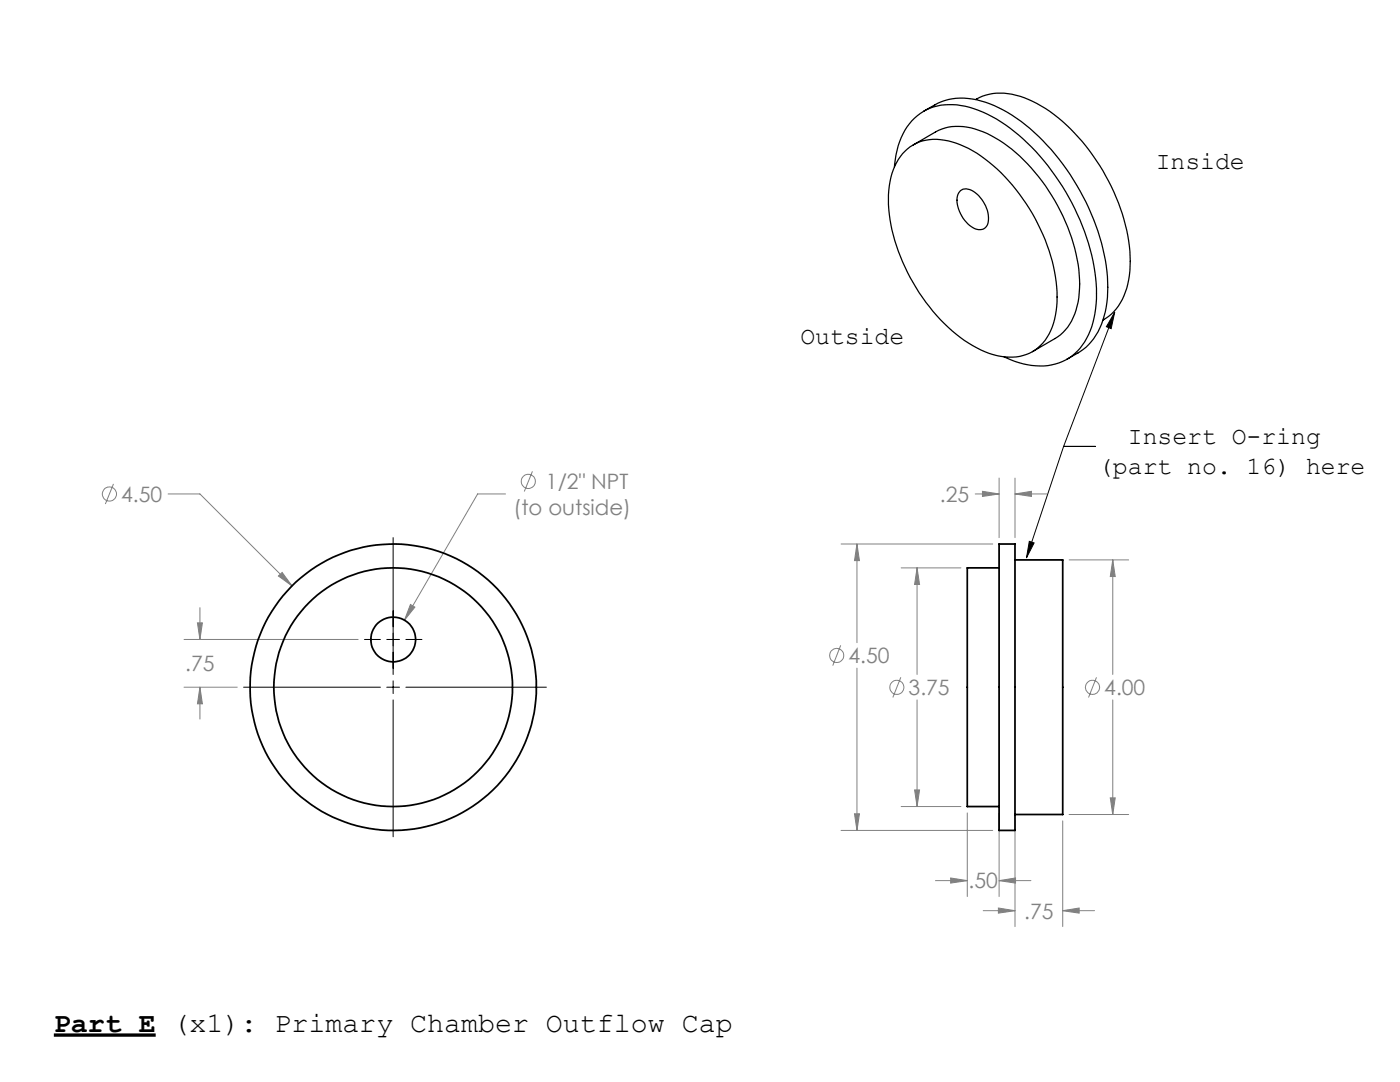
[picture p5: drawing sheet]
<svg xmlns="http://www.w3.org/2000/svg" width="279mm" height="216mm" viewBox="0 0 279 216" stroke-linecap="round" stroke-linejoin="round" font-family="sans-serif">
<g fill="none" stroke="#808080" stroke-width=".2">
<path d="M22.6 96.6l-1.6 4M33.5 98.6h6.4l18.4 18.3M100.9 98.6h-5.6l-14.6 25.2M106.3 94.1l-1.7 4M194.6 98.6h4.8M196.1 98l3.3 .6-3.3 .5zM199.4 95.4v11.9M202.6 98.6l3.2-.6v1.1zM202.6 98.6h6.3M202.6 95.4v11.9M55.6 114.9l.7-.7 2 2.7zM167.9 108.5h30.2"/>
<path d="M171 108.5l.5 3.4h-1zM171 108.5v19.7M179.8 113.3h12M183 113.3l.5 3.3h-1zM183 113.3v21.3M213.4 111.7h11.8M222.1 111.7l.5 3.3h-1zM222.1 111.7v22.9M36.7 127.6h34.8M36.7 137.1h10.6M39.4 124.3h1l-.5 3.3zM39.9 137.1l.5 3.3h-1z"/>
<path d="M39.9 121.2v6.4M39.9 137.1v6.4M81.9 120.6l.9 .5-2.1 2.7zM167.8 128.8l-1.6 4M171 133.3v32.4M179.8 135.1l-1.6 4.1M183 139.7v21.2M218.8 135.1l-1.6 4.1M222.1 139.7v22.8M182.5 157.6h1l-.5 3.3zM221.6 159.2h1l-.5 3.3zM167.9 165.7h30.2"/>
<path d="M170.5 162.4h1l-.5 3.3zM179.8 160.9h12M186.7 175.7h6.3M189.7 175.2l3.3 .5-3.3 .5zM193 162.2v16.7M199.4 175.7l3.3-.5v1zM199.4 162.2v16.7M199.4 175.7h6.3M202.6 163.8v21.1M212.1 163.8v21.1M213.4 162.5h11.8M196.2 181.7h6.4"/>
<path d="M199.2 181.2l3.4 .5-3.4 .5zM212.1 181.7l3.3-.5v1zM212.1 181.7h6.3"/>
<circle cx="21.8" cy="98.6" r="1.41"/>
<circle cx="105.4" cy="96.1" r="1.42"/>
<circle cx="167" cy="130.8" r="1.4"/>
<circle cx="179" cy="137.1" r="1.42"/>
<circle cx="218" cy="137.1" r="1.42"/>
</g>
<path d="M10.7 206.5h20.4" fill="none" stroke="#000" stroke-width=".67" stroke-linecap="butt"/>
<g fill="none" stroke="#000" stroke-width=".2">
<path d="M222.5 62.3l-10.2 26.8M222.5 62.3l-.7 3.3-1-.4zM212.3 89.1h6.3M212.3 89.1l-7.4 22.2M78.5 107.3v27.3M205.4 108l1 .3-1.5 3zM48.6 137.1h27.3M72.7 127.6h3.2M77.2 137.1h2.5M77.2 127.6h2.5M78.5 135.9v2.5M78.5 139.7v27.3"/>
<path d="M81 137.1h28M81 127.6h3.2"/>
</g>
<path d="M205.4 108l1 .3-1.5 3zM222.5 62.3l-.7 3.3-1-.4z" fill="#000"/>
<path d="M55.6 114.9l2.7 2-2-2.7zM39.4 124.3h1l-.5 3.3zM39.9 137.1l.5 3.3h-1zM81.9 120.6l-1.2 3.2 2.1-2.7zM183 113.3l.5 3.3h-1zM182.5 157.6h1l-.5 3.3zM222.1 111.7l.5 3.3h-1zM221.6 159.2h1l-.5 3.3zM189.7 175.2l3.3 .5-3.3 .5zM199.4 175.7l3.3-.5v1zM199.2 181.2l3.4 .5-3.4 .5zM212.1 181.7l3.3-.5v1zM202.6 98.6l3.2-.6v1.1zM196.1 98l3.3 .6-3.3 .5zM171 108.5l.5 3.4h-1zM170.5 162.4h1l-.5 3.3z" fill="#808080"/>
<g fill="none" stroke="#000" stroke-width=".35">
<path d="M199.4 108.5h3.2v57.2h-3.2zM199.4 113.3h-6.4v47.6h6.4M202.6 111.7h9.5v50.8h-9.5"/>
<circle cx="78.5" cy="137.1" r="28.6"/>
<circle cx="78.5" cy="137.1" r="23.8"/>
<circle cx="78.5" cy="127.6" r="4.5"/>
</g>
<path d="M194.7 19.9a10.9 10.9 0 0 1 9.7-.4 31.8 31.8 0 0 1 14.4 12.5 36.6 36.6 0 0 1 6.7 21.1 12.9 12.9 0 0 1-4.3 10l-1.1 .8M178.5 33.3a13.9 13.9 0 0 1 5.2-10.7 11.8 11.8 0 0 1 10.7-.9 32.2 32.2 0 0 1 14 10.4 45 45 0 0 1 10.4 25.5 17.6 17.6 0 0 1-3.3 11.9 10.9 10.9 0 0 1-11.3 3.1l-1.8-.5-2-.9M180.1 30.7a8.8 8.8 0 0 1 9.2-2.6 23.3 23.3 0 0 1 11.3 7.2 38.3 38.3 0 0 1 10.4 23 14.7 14.7 0 0 1-2.9 10.1 9.1 9.1 0 0 1-9.9 2.4 27.5 27.5 0 0 1-13.4-10.5 36 36 0 0 1-7.5-21.4 13.5 13.5 0 0 1 2.8-8.2zM182.2 28.9l4.5-2.6a10.6 10.6 0 0 1 9.4 0 31.1 31.1 0 0 1 13.8 12.8 34.3 34.3 0 0 1 5.5 18.5 12.4 12.4 0 0 1-3.8 9.2l-5.5 3.4M184.3 22.2a13.9 13.9 0 0 1 5.7-2.5 17.9 17.9 0 0 1 12 3.3 45 45 0 0 1 16.7 21.9 31.7 31.7 0 0 1 1.9 17.3 12.4 12.4 0 0 1-5.4 8.2l-2.3 1.3M191.7 38a2.64 2.64 0 0 1 3.2 .7 6.3 6.3 0 0 1 2.2 6.2 1.99 1.99 0 0 1-3.2 .3 6.5 6.5 0 0 1-2.7-6.4z" fill="none" stroke="#000" stroke-width=".25"/>
<text font-size="5.6" x="10.7" y="205.8">Part E (x1): Primary Chamber Outflow Cap</text>
<g font-size="4.9">
<text x="230.6" y="33.7">Inside</text>
<text x="159.7" y="68.7">Outside</text>
<text x="225.1" y="88.6">Insert O-ring</text>
<text x="219.2" y="94.5">(part no. 16) here</text>
</g>
<g font-size="4.2" fill="#808080">
<text x="24.2" y="100.1">4.50</text>
<text x="109" y="97.6">1/2&quot; NPT</text>
<text x="187.6" y="100.1">.25</text>
<text x="102.5" y="102.7">(to outside)</text>
<text x="37" y="133.9">.75</text>
<text x="169.3" y="132.3">4.50</text>
<text x="181.3" y="138.7">3.75</text>
<text x="220.4" y="138.7">4.00</text>
<text x="193.3" y="177.3">.50</text>
<text x="204.4" y="183.3">.75</text>
</g>
</svg>
